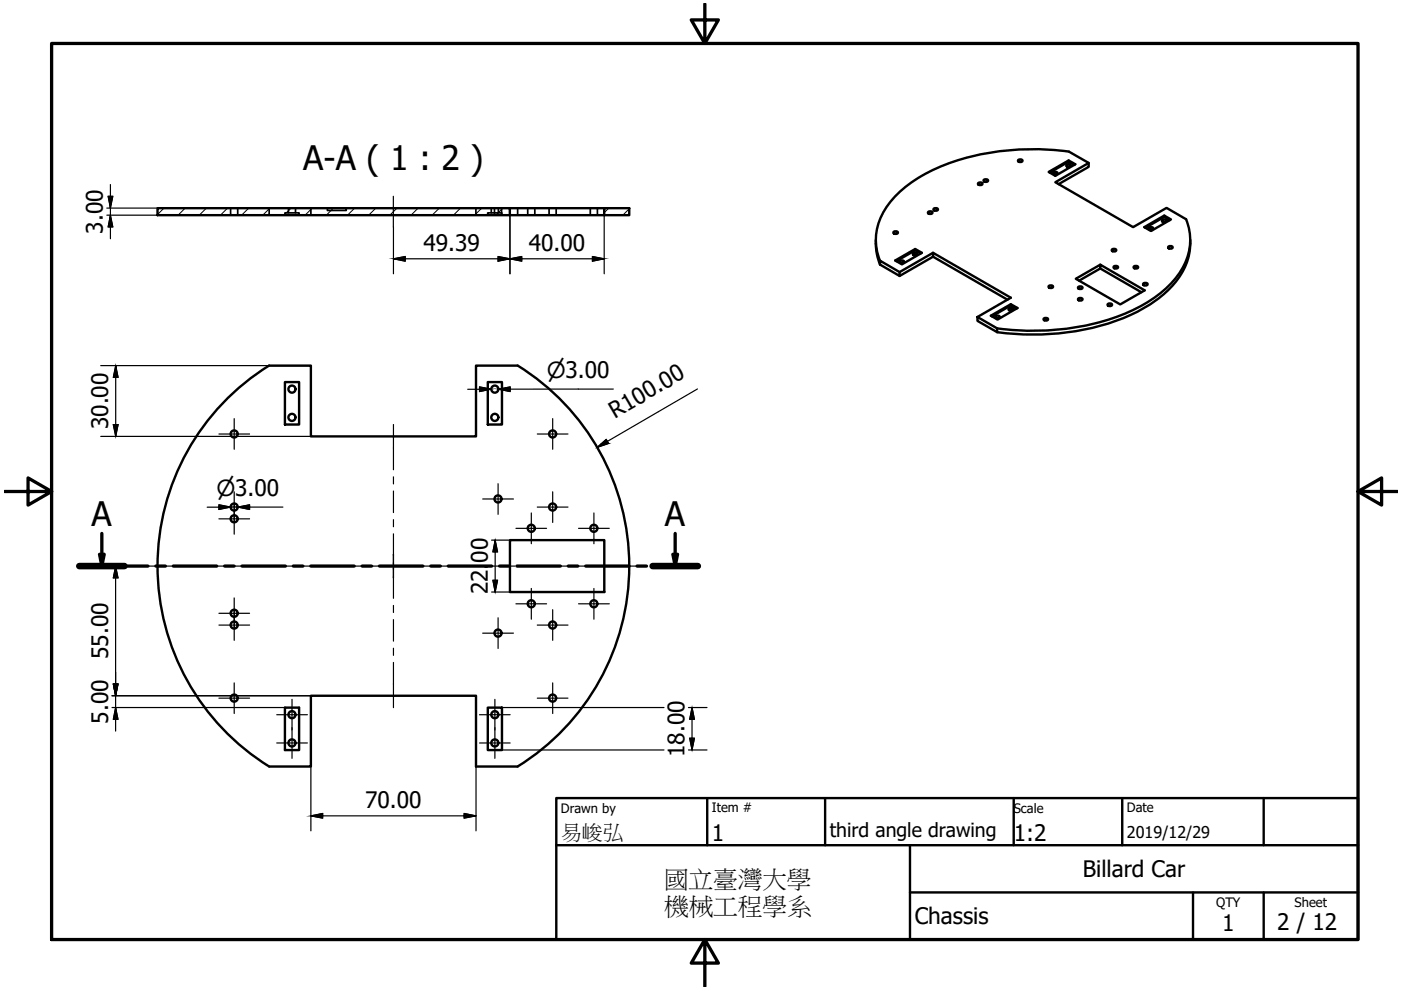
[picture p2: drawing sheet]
<svg xmlns="http://www.w3.org/2000/svg" width="297mm" height="210mm" viewBox="0 0 297 210" stroke-linecap="round" stroke-linejoin="round" font-family="sans-serif">
<!-- layer: Visible (ISO) -->
<g fill="none" stroke="#000" stroke-width=".51">
<path d="M207.5 38.8l.5-.1 .3 .3-.6 .2-.4-.2zM208.7 38.1l.4-.1 .4 .4-.6 .2-.4-.2zM216 33.9l.4-.1 .4 .3-.6 .3-.4-.3zM223.4 36.5l.5-.1 .3 .4-.6 .2-.3-.2zM223.6 37h.3M226.2 34.9l.5-.1 .3 .4-.6 .2-.3-.2zM226.4 35.4h.3M226.6 34l-4.3 2.5 1.5 .8 4.2-2.5-1.4-.8v.3l-4 2.3M226.6 34.3l1.2 .7M226.6 32.1a52.4 52.4 0 0 0-29.8 4.4 21.5 21.5 0 0 0-10.1 9.7 11.4 11.4 0 0 0-.1 9.1M226.7 32.2l4.1 2.4v.8l-6.3 3.6M230.8 34.6l-7 4 16.4 9.6 7.1-4.1 4.2 2.4a12.1 12.1 0 0 1-2.4 12.7 31 31 0 0 1-15.7 9.1 55.9 55.9 0 0 1-22 1.3"/>
<path d="M33.4 44.1h74.7v1.5h-74.7zM108.1 45.6h20M108.1 44.1h20M128.1 44.1h5.3v1.5h-5.3zM185.7 50.9a12.1 12.1 0 0 0 .9 5.2M186.6 56.1v-.8l4.1 2.4M189.5 49.1l.5-.1 .4 .4-.6 .2-.4-.2zM190.7 58.5l7.1-4.1v-.8l16.5 9.5-7.1 4.1M190.9 55.3l.4-.1 .4 .4-.6 .2-.4-.2zM191 55.8h.4M193.7 53.7l.5-.1 .3 .3-.6 .2-.4-.2zM193.9 54.1h.3"/>
<path d="M194 52.8l-4.2 2.4 1.4 .9 4.3-2.5-1.5-.8v.3l1.2 .6M194 53.1l-4 2.3M196.9 44.9l.4-.1 .4 .4-.6 .2-.4-.2zM197.8 53.6l-7.1 4.1v.8l-4.1-2.4M197.8 54.4l15.8 9.1M198 44.2l.5-.1 .4 .4-.6 .2-.4-.2zM233.3 56.1l-5.2 3 9.4 5.4 5.2-2.9-9.4-5.5v.8l-4.5 2.6M233.3 56.9l8.7 5.1M235.8 52.8h.5l.4 .3-.6 .2-.4-.2zM236.2 56.5l.5-.1 .4 .3-.7 .2-.3-.2zM240.5 56.5l.4-.1 .4 .3-.6 .2-.4-.2zM243.7 48.2l.4-.1 .4 .4-.6 .2-.4-.2z"/>
<path d="M243.9 48.7h.3M246.5 46.6l.5-.1 .3 .4-.6 .2-.3-.2zM246.7 47.1h.3M246.8 45.7l-4.2 2.5 1.4 .8 4.3-2.5-1.5-.8v.3l1.2 .7M246.8 46l-4 2.3M247.8 52.2h.5l.3 .3-.6 .2-.3-.2zM252.4 50.9a13.8 13.8 0 0 1-4.8 10.7 36.4 36.4 0 0 1-18.8 8.5 56.9 56.9 0 0 1-17.4 .3M207.2 67.2l4.2 2.4v.8l-4.2-2.4zM211.1 67l.5-.1 .4 .4-.6 .2-.4-.2zM211.3 67.5h.4M214 65.4l.4-.1 .4 .3-.6 .2-.4-.2zM214.1 65.9h.4"/>
<path d="M214.3 64.5l-4.2 2.4 1.4 .9 4.2-2.5-1.4-.8v.3l1.2 .7M214.3 64.8l-4 2.3M221.4 67.5l.5-.1 .3 .4-.6 .2-.3-.2zM222.4 60.6l.5-.1 .4 .4-.6 .2-.4-.2zM228.7 63.3l.5-.1 .3 .3-.6 .2-.3-.2zM228.7 60.8l.5-.1 .3 .4-.6 .2-.3-.2zM234.9 64.4l.5-.1 .4 .4-.6 .2-.4-.2zM242.5 60.1l.5-.1 .3 .3-.6 .2-.3-.2zM48 84.7a50 50 0 0 1 9.1-7.2h8.8v15h35v-15h8.8a50 50 0 0 1 0 85h-8.8v-15h-35v15h-8.8a50 50 0 0 1-9.1-77.8zM60.4 81h3v9h-3zM103.4 81h3v9h-3zM108.1 114.5h20v11h-20z"/>
<path d="M60.4 150h3v9h-3zM103.4 150h3v9h-3z"/>
<circle cx="49.6" cy="92" r=".75"/>
<circle cx="61.9" cy="88.5" r=".75"/>
<circle cx="61.9" cy="82.5" r=".75"/>
<circle cx="104.9" cy="82.5" r=".75"/>
<circle cx="104.9" cy="88.5" r=".75"/>
<circle cx="117.2" cy="92" r=".75"/>
<circle cx="49.6" cy="107.5" r=".75"/>
<circle cx="49.6" cy="110" r=".75"/>
<circle cx="105.6" cy="105.8" r=".75"/>
<circle cx="112.6" cy="112" r=".75"/>
<circle cx="117.2" cy="107.5" r=".75"/>
<circle cx="125.9" cy="112" r=".75"/>
<circle cx="49.6" cy="132.5" r=".75"/>
<circle cx="49.6" cy="130" r=".75"/>
<circle cx="105.6" cy="134.2" r=".75"/>
<circle cx="112.6" cy="128" r=".75"/>
<circle cx="117.2" cy="132.5" r=".75"/>
<circle cx="125.9" cy="128" r=".75"/>
<circle cx="49.6" cy="148" r=".75"/>
<circle cx="61.9" cy="151.5" r=".75"/>
<circle cx="61.9" cy="157.5" r=".75"/>
<circle cx="104.9" cy="157.5" r=".75"/>
<circle cx="104.9" cy="151.5" r=".75"/>
<circle cx="117.2" cy="148" r=".75"/>
</g>
<!-- layer: Centerline (ISO) -->
<path d="M83.4 41.6v6.5M83.4 90v9.6M83.4 101.1v1.5M83.4 104.1v4.6M83.4 110.2v1.5M83.4 113.2v4.6M83.4 119.3v1.5M83.4 122.3v4.6M83.4 128.4v1.5M83.4 131.4v4.5M83.4 137.4v1.5M83.4 140.4v9.6" fill="none" stroke="#000" stroke-width=".25"/>
<!-- layer: Center Mark (ISO) -->
<g fill="none" stroke="#000" stroke-width=".25">
<path d="M46.4 92h6.5M49.7 88.8v6.5M113.9 92h6.5M117.2 88.8v6.5M46.4 110h6.5M46.4 107.5h6.5M49.7 106.8v6.5M49.7 104.3v6.5M102.3 105.8h6.6M105.6 102.6v6.5M109.4 112h6.5M112.6 108.8v6.5"/>
<path d="M113.9 107.5h6.5M117.2 104.3v6.5M122.7 112h6.5M125.9 108.8v6.5M46.4 132.5h6.5M46.4 130h6.5M49.7 129.3v6.5M49.7 126.8v6.5M80.9 120h2.5v-2.5v5v-2.5zM85.9 120h-2.5h22.8M102.3 134.2h6.6M105.6 131v6.5"/>
<path d="M107.7 120h1.5M109.4 128h6.5M110.7 120h25.2M112.6 124.8v6.5M113.9 132.5h6.5M117.2 129.3v6.5M122.7 128h6.5M125.9 124.8v6.5M46.4 148h6.5M49.7 144.8v6.5M58.7 157.5h6.5M58.7 151.5h6.5"/>
<path d="M61.9 154.3v6.5M61.9 148.3v6.5M101.7 151.5h6.5M101.7 157.5h6.5M104.9 148.3v6.5M104.9 154.3v6.5M113.9 148h6.5M117.2 144.8v6.5"/>
</g>
<!-- layer: Hatch (ISO) -->
<g fill="none" stroke="#000" stroke-width=".21">
<path d="M34.8 44.1l-1.4 1.4M39.2 44.1l-1.4 1.5M43.8 44.1l-1.6 1.5M48.2 44.1l-1.5 1.5M52.7 44.1l-1.5 1.5M57.2 44.1l-1.5 1.5M61.7 44.1l-1.5 1.5M66.2 44.1l-1.5 1.5M70.7 44.1l-1.5 1.5M75.2 44.1l-1.5 1.5M79.7 44.1l-1.5 1.5M84.2 44.1l-1.5 1.5"/>
<path d="M88.6 44.1l-1.5 1.5M93.1 44.1l-1.5 1.5M97.6 44.1l-1.5 1.5M102.1 44.1l-1.5 1.5M106.6 44.1l-1.5 1.5M129.1 44.1l-1 1M133.4 44.3l-1.3 1.3"/>
</g>
<!-- layer: Hidden (ISO) -->
<g fill="none" stroke="#000" stroke-width=".36">
<path d="M48.9 44.1v1.5M50.4 44.1v1.5M57.1 44.1v1.5M60.4 45.6v-.5h3v.5M61.2 44.1v1M62.7 44.1v1M65.9 44.1v1.5M69.4 44.1v.5h4v-.5M100.9 44.1v1.5M103.4 45.6v-.5h3v.5M104.2 44.1v1M104.8 44.1v1.5"/>
<path d="M105.7 44.1v1M106.3 44.1v1.5M109.7 44.1v1.5M111.9 44.1v1.5M113.4 44.1v1.5M116.4 44.1v1.5M117.9 44.1v1.5M125.2 44.1v1.5M126.7 44.1v1.5"/>
</g>
<!-- layer: Sketch Geometry (ISO) -->
<path d="M33.4 45.6h100M33.4 44.1h100" fill="none" stroke="#000" stroke-width=".25"/>
<!-- layer: Border (ISO) -->
<path d="M10.9 9.2h277v190h-277zM149.4 .8v8.4l-2.8-5h5.7l-2.9 5M1 104.2h9.9l-5-2.9v5.8l5-2.9M287.9 104.2l5 2.9v-5.8l-5 2.9h8.4M149.4 199.2l2.9 5h-5.7l2.8-5v10" fill="none" stroke="#000" stroke-width=".7"/>
<!-- layer: Title (ISO) -->
<path d="M117.9 169.2h170v30h-170zM117.9 179.2h170M149.9 169.2v10M174.9 169.2v10M192.9 179.2v20M214.9 169.2v10M237.9 169.2v10M267.9 169.2v10M192.9 189.2h95M252.9 189.2v10M267.9 189.2v10" fill="none" stroke="#000" stroke-width=".51"/>
<!-- layer: Dimension (ISO) -->
<g fill="none" stroke="#000" stroke-width=".25">
<path d="M23.4 39.1v5l-.5-2.5h1l-.5 2.5v1.5l-.5 2.5h1l-.5-2.5v5M22.6 45.6h10.8M22.6 44.1h10.8M83.4 54.9l2.5 .5v-1l-2.5 .5h24.7l-2.5 .5v-1l5 1v-1l-2.5 .5h20l-2.5 .5v-1l2.5 .5M83.4 48.1v9.9M108.1 45.6v12.4M128.1 45.6v12.4M21.4 77.5h44.5M24.5 77.5l-.5 2.5h1l-.5-2.5v15M21.4 92.5h28.2M24 90h1l-.5 2.5zM49.8 92.5h16.1"/>
<path d="M104.2 82.5l-2.5-.5v1l2.5-.5h-5M130 82.5h-24.3l2.5 .5v-1l-2.5 .5h2.5M147.9 82.5l-21.3 12.4 1.9-1.7 .5 .8-2.4 .9M48.9 107.5l-2.5-.5v1l2.5-.5h-5M52.9 107.5h-2.5l2.5-.5v1l-2.5-.5h9.6M104.2 114.5h8.3M105 114.5l-.5 2.5h1l-.5-2.5v11l-.5-2.5h1l-.5 2.5M112.7 114.5h13.1M126 114.5h2.1M21.3 120h59.6M24.5 120v27.5l-.5-2.5h1l-.5 2.5v2.5l-.5 2.5h1l-.5-2.5v5M24.5 120l.5 2.5h-1z"/>
<path d="M104.2 125.5h8.3M112.7 125.5h13.1M126 125.5h2.1M23.7 147.5h25.9M23.7 150h25.9M49.8 147.5h16.1v28.7M49.8 150h10.6M100.9 147.5v28.7M106.4 150h10.7M106.4 159h34.4M117.3 150h23.5M146 150h3.9"/>
<path d="M146 159h3.9M146.7 150l-.5 2.5h1l-.5-2.5v9l-.5-2.5h1l-.5 2.5M65.9 173l2.5 .5v-1l-2.5 .5h35l-2.5 .5v-1l2.5 .5"/>
</g>
<g fill="#000" stroke="#000" stroke-width=".21">
<path d="M22.9 41.6h1l-.5 2.5zM23.4 45.6l.5 2.5h-1zM24.5 77.5l.5 2.5h-1zM24 90h1l-.5 2.5zM105 114.5l.5 2.5h-1zM24.5 120l.5 2.5h-1zM104.5 123h1l-.5 2.5zM24 145h1l-.5 2.5zM24.5 150l.5 2.5h-1zM146.2 156.5h1l-.5 2.5zM146.7 150l.5 2.5h-1z"/>
<path d="M83.4 54.9l2.5-.5v.5zM83.4 54.9l2.5 .5v-.5z"/>
<path d="M105.6 54.4l2.5 .5h-2.5zM105.6 54.9v.5l2.5-.5z"/>
<path d="M108.1 54.9l2.5-.5v.5zM108.1 54.9l2.5 .5v-.5z"/>
<path d="M125.6 54.4l2.5 .5h-2.5zM125.6 54.9v.5l2.5-.5z"/>
<path d="M101.7 82l2.5 .5h-2.5zM101.7 82.5v.5l2.5-.5z"/>
<path d="M105.7 82.5l2.5-.5v.5zM105.7 82.5l2.5 .5v-.5z"/>
<path d="M127.6 94l.9-.8 .5 .8zM126.6 94.9l2.4-.9h-1.4z"/>
<path d="M46.4 107l2.5 .5h-2.5zM46.4 107.5v.5l2.5-.5z"/>
<path d="M50.4 107.5l2.5-.5v.5zM50.4 107.5l2.5 .5v-.5z"/>
<path d="M65.9 173l2.5-.5v.5zM65.9 173l2.5 .5v-.5z"/>
<path d="M98.4 172.5l2.5 .5h-2.5zM98.4 173v.5l2.5-.5z"/>
</g>
<!-- layer: Section Line (ISO) -->
<g fill="none" stroke="#000" stroke-width=".7">
<path d="M21.6 113.1v6.9l-.5-2.5h1l-.5 2.5M143.2 113.1v6.9l-.5-2.5h1l-.5 2.5M18.5 120h2M22.2 120h9.2M33 120h2.1M36.7 120h9.3M47.6 120h2M51.3 120h9.2M62.2 120h2M65.9 120h9.2M76.8 120h2M80.5 120h9.2"/>
<path d="M91.3 120h2.1M95 120h9.2M105.9 120h2M109.6 120h9.2M120.5 120h2M124.2 120h9.2M135.1 120h2M138.7 120h9.3"/>
</g>
<path d="M16.8 120h9.6M138.4 120h9.6" fill="none" stroke="#000" stroke-width="1.4"/>
<path d="M21.1 117.5h1l-.5 2.5zM142.7 117.5h1l-.5 2.5z" fill="#000" stroke="#000" stroke-width=".21"/>
<g font-size="7.2">
<text x="64.3" y="36.1">A-A ( 1 : 2 )</text>
<text x="19.4" y="111.5">A</text>
<text x="140.9" y="111.5">A</text>
</g>
<g font-size="5.2">
<text x="140.8" y="188.1">國立臺灣大學</text>
<text x="140.8" y="193.9">機械工程學系</text>
</g>
<g font-size="4.8">
<text x="21.8" y="49.6" transform="rotate(-90 21.8 49.6)">3.00</text>
<text x="89.8" y="53.3">49.39</text>
<text x="112.1" y="53.3">40.00</text>
<text x="130.3" y="88.8" transform="rotate(-30 130.3 88.8)">R100.00</text>
<text x="22.9" y="91" transform="rotate(-90 22.9 91)">30.00</text>
<text x="49.9" y="105.1">3.00</text>
<text x="103.4" y="126" transform="rotate(-90 103.4 126)">22.00</text>
<text x="22.9" y="139.7" transform="rotate(-90 22.9 139.7)">55.00</text>
<text x="22.9" y="153.4" transform="rotate(-90 22.9 153.4)">5.00</text>
<text x="145.1" y="160.5" transform="rotate(-90 145.1 160.5)">18.00</text>
<text x="77.4" y="171.4">70.00</text>
<text x="150.9" y="178.2">1</text>
<text x="214.9" y="178.2">1:2</text>
<text x="229.6" y="186">Billard Car</text>
<text x="193.9" y="196">Chassis</text>
<text x="259.1" y="197.5">1</text>
<text x="270.8" y="197.2">2 / 12</text>
</g>
<g font-size="4.7">
<text x="116" y="80.2">⌀3.00</text>
<text x="45.9" y="105.2">⌀</text>
</g>
<text font-size="4.5" x="118.9" y="177.8">易峻弘</text>
<text font-size="4.1" x="175.9" y="177.4">third angle drawing</text>
<text font-size="3.4" x="238.9" y="177.7">2019/12/29</text>
<g font-size="2.8">
<text x="118.9" y="172.3">Drawn by</text>
<text x="150.9" y="172.2">Item #</text>
<text x="214.9" y="172.3">Scale</text>
<text x="238.9" y="172.2">Date</text>
<text x="257.9" y="192.2">QTY</text>
<text x="274.5" y="192.3">Sheet</text>
</g>
</svg>
